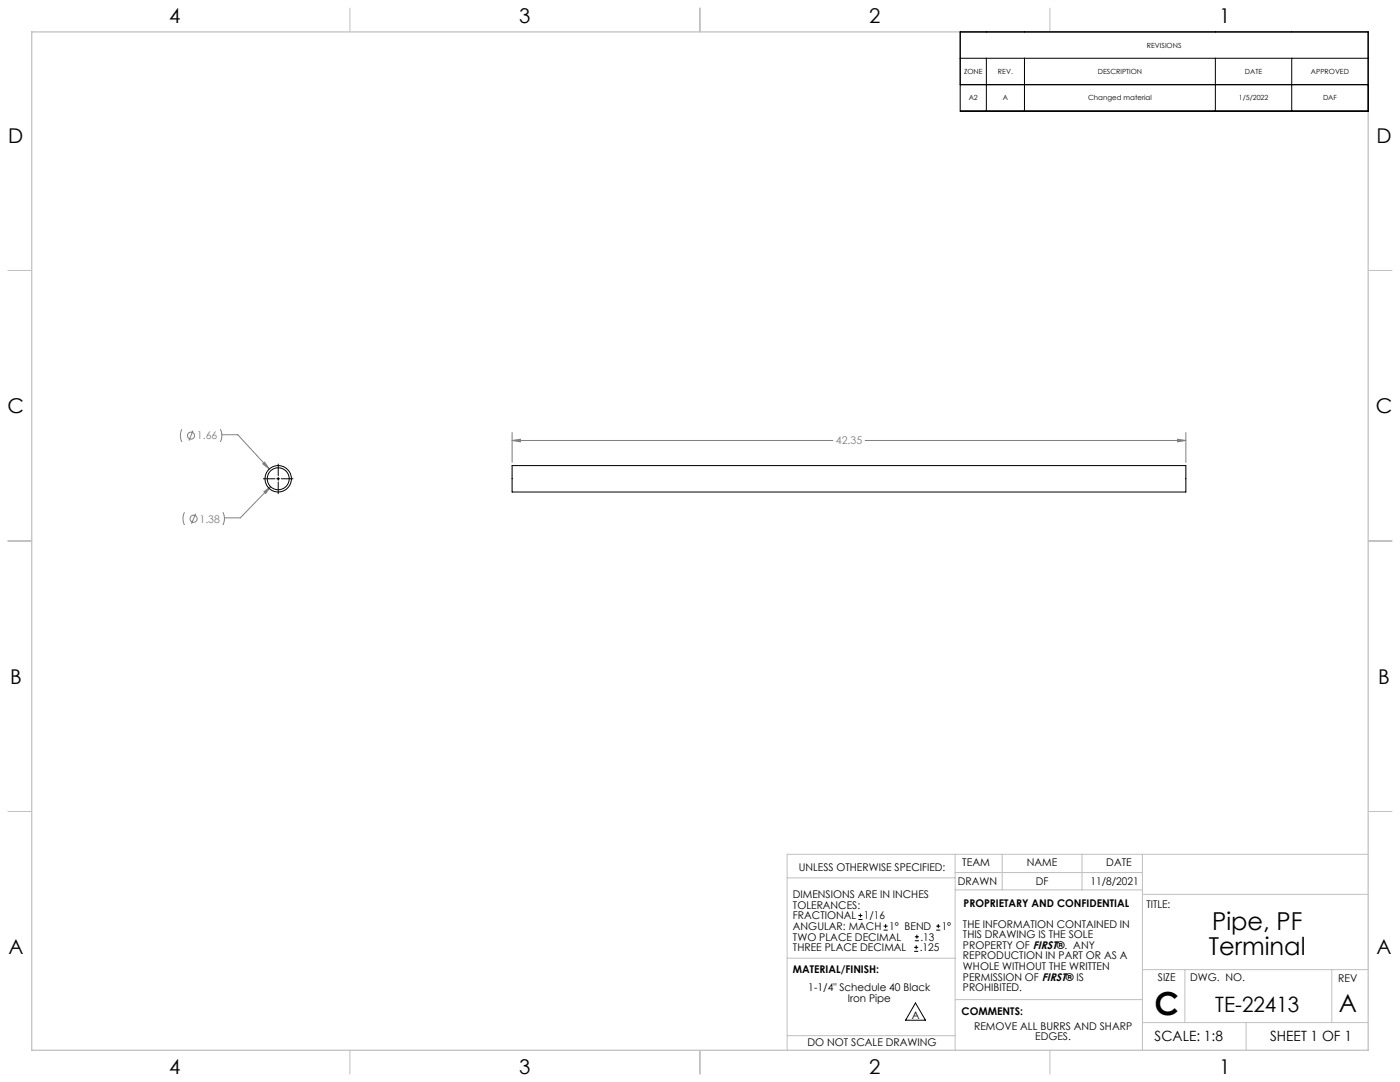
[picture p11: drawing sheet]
<svg xmlns="http://www.w3.org/2000/svg" width="559mm" height="432mm" viewBox="0 0 559 432" stroke-linecap="round" stroke-linejoin="round" font-family="sans-serif">
<g fill="none" stroke="#c0c0c0" stroke-width=".4">
<path d="M139.7 3.2v9.5M279.4 3.2v9.5M419.1 3.2v9.5M3.1 107.9h9.6M546.1 107.9h9.5M3.1 215.9h9.6M546.1 215.9h9.5M3.1 323.8h9.6M546.1 323.8h9.5M314.2 350.3h67M381.2 340.9v78.2M381.2 355.1h74.8"/>
<path d="M381.2 348.2h74.8M400 340.9v14.2M431.9 340.9v14.2M456 340.9v78.2M456 356.9h90.1M546.1 340.9h-231.9v78.2M314.2 382.4h67.2M381.2 398.9h74.8M456 387h90.1M472.9 387v21.1M531.6 387v21.1M139.7 419.1v9.6"/>
<path d="M279.4 419.1v9.6M314.2 413.3h67M419.1 419.1v9.6M456 408.1h90.1M497.4 408.1v11"/>
</g>
<path d="M12.7 12.7h533.4v406.4h-533.4z" fill="none" stroke="#c0c0c0" stroke-width=".5"/>
<g fill="none" stroke="#808080" stroke-width=".4">
<path d="M72.6 171.3l-.6 2.3 .6 2.8M77 171.8l-1.6 4.1M87.9 171.3l.6 2-.1 1.7-.5 1.4M88.5 173.5h6.4l12.6 13.7M204.4 175.8l3.3-.5v1zM204.4 172.6v11.9M204.4 175.8h128M345.3 175.8h128M470 175.3l3.3 .5-3.3 .5zM473.3 172.6v11.9M104.9 185.1l.7-.7 1.9 2.8zM105.3 196.3l2.7-2.1-2 2.8z"/>
<path d="M108 194.2l-12.1 12.5h-6.3M73.6 204.4l-.6 2.4 .6 2.7M78.1 205l-1.7 4M89 204.4l.6 2-.1 1.8-.5 1.3"/>
<circle cx="76.2" cy="173.9" r="1.4"/>
<circle cx="77.3" cy="207" r="1.4"/>
</g>
<g fill="none" stroke="#000" stroke-width=".4">
<path d="M383.3 12.7h162.8v31.6h-162.8zM383.3 23.2h162.8M393.7 23.2v21.1M408.9 23.2v21.1M485.1 23.2v21.1M515.6 23.2v21.1M546.1 33.8h-162.8M105.1 191.1h4.7M110.4 191.1h1.3M111.1 185.2v4.6M111.1 190.4v1.3M111.1 192.3v4.7"/>
<path d="M112.3 191.1h4.6M365.4 400.3l4 6.8h-7.9z"/>
</g>
<path d="M470 175.3l3.3 .5-3.3 .5zM204.4 175.8l3.3-.5v1zM104.9 185.1l2.6 2.1-1.9-2.8zM105.3 196.3l.7 .7 2-2.8z" fill="#808080"/>
<g fill="none" stroke="#000" stroke-width=".4">
<path d="M204.4 185.8h268.9v10.6h-268.9zM342.6 367h1.6M342.6 365.4h1.6M343.4 364.6v1.5M352.7 371.2h1.6M352.7 369.6h1.6M353.5 368.8v1.6M364.9 379.7h1.6M364.9 378.1h1.6M365.2 375.4h1.6M365.2 373.8h1.6M365.7 377.3v1.5"/>
<path d="M366 373v1.6M373.7 371.2h1.6M373.7 369.6h1.6M374.5 368.8v1.6"/>
<circle cx="111" cy="191.1" r="5.3"/>
<circle cx="111" cy="191.1" r="4.4"/>
</g>
<text font-size="12.7" x="460.9" y="405.2">C</text>
<g font-size="9.9">
<text x="483.8" y="371.2">Pipe, PF</text>
<text x="482.5" y="381.1">Terminal</text>
<text x="534.3" y="404">A</text>
</g>
<text font-size="8.5" x="485.1" y="404">TE-22413</text>
<g font-size="8.1">
<text x="67.6" y="9.3">4</text>
<text x="207.3" y="9.3">3</text>
<text x="347" y="9.3">2</text>
<text x="486.7" y="9.3">1</text>
<text x="3.3" y="57">D</text>
<text x="549.4" y="57">D</text>
<text x="3" y="164.9">C</text>
<text x="549.1" y="164.9">C</text>
<text x="4" y="272.9">B</text>
<text x="550.1" y="272.9">B</text>
<text x="3.3" y="380.8">A</text>
<text x="549.4" y="380.8">A</text>
<text x="67.6" y="428.4">4</text>
<text x="207.3" y="428.4">3</text>
<text x="347" y="428.4">2</text>
<text x="486.7" y="428.4">1</text>
</g>
<g font-size="5.6">
<text x="460.9" y="415.2">SCALE: 1:8</text>
<text x="507" y="415.2">SHEET 1 OF 1</text>
</g>
<g font-size="4.2" fill="#808080">
<text x="78.6" y="175.4">1.66</text>
<text x="333.6" y="177.4">42.35</text>
<text x="79.6" y="208.6">1.38</text>
</g>
<g font-size="4.2">
<text x="318.8" y="347.7">UNLESS OTHERWISE SPECIFIED:</text>
<text x="384.1" y="345.5">TEAM</text>
<text x="409.9" y="345.7">NAME</text>
<text x="441.6" y="345.7">DATE</text>
<text x="382.3" y="353.3">DRAWN</text>
<text x="413.5" y="353.3">DF</text>
<text x="435.3" y="353.3">11/8/2021</text>
<text x="316.5" y="358.5">DIMENSIONS ARE IN INCHES</text>
<text x="316.5" y="362.7">TOLERANCES:</text>
<text x="384.6" y="361.9">PROPRIETARY AND CONFIDENTIAL</text>
<text x="457.6" y="362.3">TITLE:</text>
<text x="316.5" y="371.2">ANGULAR: MACH</text>
<text x="316.5" y="366.9">FRACTIONAL</text>
<text x="344.8" y="366.9">1/16</text>
<text x="354.9" y="371.2">1° BEND</text>
<text x="375.9" y="371.2">1°</text>
<text x="384.4" y="370.2">THE INFORMATION CONTAINED IN</text>
<text x="316.5" y="375.4">TWO PLACE DECIMAL</text>
<text x="367.4" y="375.4">.13</text>
<text x="384.4" y="374.4">THIS DRAWING IS THE SOLE</text>
<text x="316.5" y="379.6">THREE PLACE DECIMAL</text>
<text x="367.1" y="379.6">.125</text>
<text x="384.4" y="378.6">PROPERTY OF FIRST®. ANY</text>
<text x="384.4" y="382.9">REPRODUCTION IN PART OR AS A</text>
<text x="316.5" y="388.4">MATERIAL/FINISH:</text>
<text x="384.4" y="387.1">WHOLE WITHOUT THE WRITTEN</text>
<text x="322.6" y="395.6">1-1/4&quot; Schedule 40 Black</text>
<text x="384.4" y="391.3">PERMISSION OF FIRST® IS</text>
<text x="384.4" y="395.6">PROHIBITED.</text>
<text x="462.2" y="391.3">SIZE</text>
<text x="475.1" y="391.3">DWG. NO.</text>
<text x="534.1" y="391.8">REV</text>
<text x="338.4" y="399.8">Iron Pipe</text>
<text x="363.9" y="406.6">A</text>
<text x="383.8" y="405.1">COMMENTS:</text>
<text x="388.8" y="410.9">REMOVE ALL BURRS AND SHARP</text>
<text x="322.3" y="417.6">DO NOT SCALE DRAWING</text>
<text x="413.2" y="415.2">EDGES.</text>
</g>
<g font-size="2.8">
<text x="457.8" y="19">REVISIONS</text>
<text x="384.8" y="29.6">ZONE</text>
<text x="398.3" y="29.6">REV.</text>
<text x="438.2" y="29.6">DESCRIPTION</text>
<text x="496.9" y="29.6">DATE</text>
<text x="523.3" y="29.6">APPROVED</text>
<text x="386.7" y="39.8">A2</text>
<text x="400.3" y="39.8">A</text>
<text x="434.4" y="39.8">Changed material</text>
<text x="494.5" y="39.8">1/5/2022</text>
<text x="528.1" y="39.8">DAF</text>
</g>
</svg>
